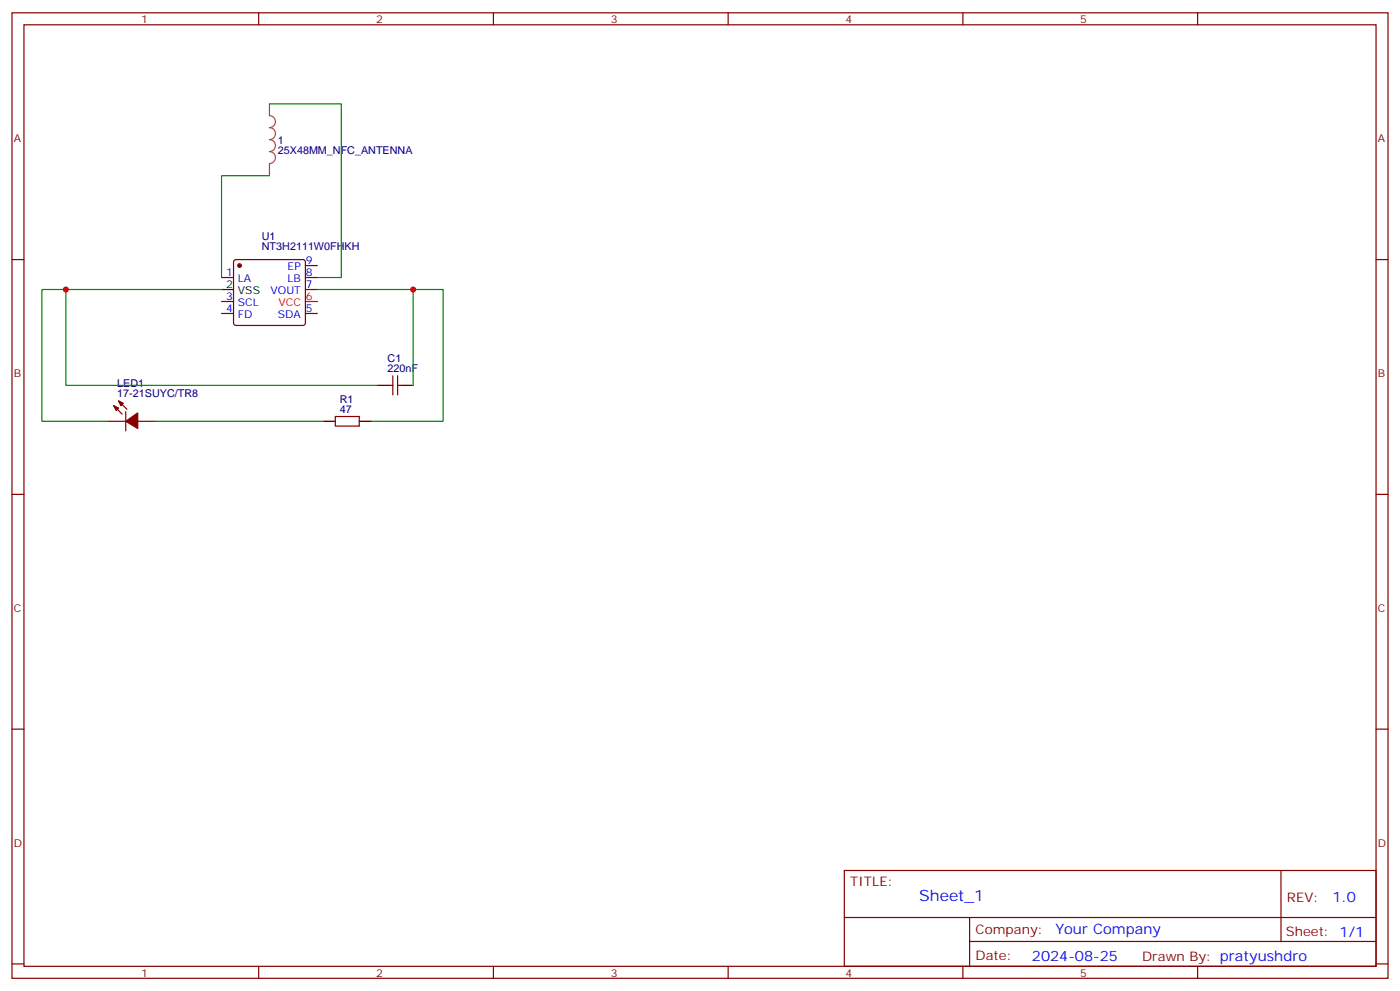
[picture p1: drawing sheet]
<svg xmlns="http://www.w3.org/2000/svg" width="412mm" height="292mm" viewBox="0 0 412 292" stroke-linecap="round" stroke-linejoin="round" font-family="sans-serif">
<g fill="none" stroke="#870000" stroke-width=".35">
<path d="M3.5 3.8h405.4v284.3h-405.4zM7.1 7.3h398.2v277.3h-398.2zM76.2 3.8v3.5M145.3 3.8v3.5M214.5 3.8v3.5M283.6 3.8v3.5M352.8 3.8v3.5M3.5 76.4h3.6M69 76.7l.5-.3h19.8l.5 .3 .2 .5v17.9l-.3 .5-.4 .2h-19.8l-.5-.2-.2-.5v-17.9zM90 78.2h3.5M405.3 76.4h3.6M65.3 81.7h3.5"/>
<path d="M65.3 92.3h3.5M65.3 88.8h3.5M90 81.7h3.5M90 85.3h3.5M90 92.3h3.5M33.5 119.5l2.5 2.5M34.9 118.1l2.5 2.4M114.7 113.5h1M115.7 110.7v5.6M117.1 110.7v5.6M117.1 113.5h1.1M31.7 124.1h5.3"/>
<path d="M37 121.2v5.7M40.6 124.1h5.3M98.8 122.7h7v2.8h-7zM3.5 145.6h3.6M405.3 145.6h3.6M3.5 214.7h3.6M405.3 214.7h3.6M248.7 256.4h156.6v28.2h-156.6zM377.3 256.4v20.9M248.7 270.2h156.5M285.6 277.3h119.6M285.6 270.2v14.1"/>
<path d="M3.5 283.9h3.6M76.2 284.6v3.5M145.3 284.6v3.5M214.5 284.6v3.5M283.6 284.6v3.5M352.8 284.6v3.5M405.3 283.9h3.6"/>
</g>
<path d="M90 88.8h3.5" fill="none" stroke="#f00" stroke-width=".35"/>
<path d="M65.3 85.3h3.5M111.1 113.5h3.6M118.2 113.5h3.5M95.2 124.1h3.6M105.8 124.1h3.6" fill="none" stroke="#000" stroke-width=".35"/>
<g fill="#870000" stroke="#870000" stroke-width=".35">
<path d="M33.5 119.5l1.4 .7-.7 .7z"/>
<path d="M34.9 118.1l1.4 .7-.7 .7z"/>
<path d="M37 124.1l3.6-2.5v4.6z"/>
<circle cx="70.6" cy="78.2" r=".53"/>
</g>
<path d="M79.4 30.6v3.5a1.76 1.76 0 0 1 1.7 1.7 1.76 1.76 0 0 1-1.7 1.8 1.76 1.76 0 0 1 1.7 1.7 1.76 1.76 0 0 1-1.7 1.8 1.76 1.76 0 0 1 1.7 1.8 1.76 1.76 0 0 1-1.7 1.7 1.76 1.76 0 0 1 1.7 1.8 1.76 1.76 0 0 1-1.7 1.8M79.4 48.3v3.5" fill="none" stroke="#a64a4a" stroke-width=".35"/>
<path d="M79.4 30.6h21.1v51.1h-7M79.4 51.8h-14.1v29.9M19.4 85.3h-7.1v38.8h19.4M65.3 85.3h-45.9v28.2h91.7M93.5 85.3h28.2v28.2M121.7 85.3h8.8v38.8h-21.1M45.9 124.1h49.3" fill="none" stroke="#008700" stroke-width=".35"/>
<g fill="#c00">
<circle cx="19.4" cy="85.3" r=".88"/>
<circle cx="121.7" cy="85.3" r=".88"/>
</g>
<text font-size="4.6" fill="#00f" x="270.8" y="265.4">Sheet_1</text>
<g font-size="4.2" fill="#00f">
<text x="392.5" y="265.6">1.0</text>
<text x="310.9" y="275.2">Your Company</text>
<text x="304" y="283">2024-08-25</text>
</g>
<g font-size="3.9" fill="#800">
<text x="250.5" y="260.9">TITLE:</text>
<text x="379.1" y="265.6">REV:</text>
<text x="287.4" y="275.1">Company:</text>
<text x="378.7" y="275.8">Sheet: 1/1</text>
<text x="287.4" y="282.8">Date:</text>
<text x="336.4" y="282.9">Drawn By: pratyushdro</text>
</g>
<g font-size="3.2" fill="#800">
<text x="41.6" y="6.8">1</text>
<text x="110.8" y="6.8">2</text>
<text x="179.9" y="6.8">3</text>
<text x="249.1" y="6.8">4</text>
<text x="318.2" y="6.8">5</text>
<text x="4.1" y="41.9">A</text>
<text x="405.9" y="41.9">A</text>
<text x="4.1" y="111">B</text>
<text x="405.9" y="111">B</text>
<text x="4.1" y="180.2">C</text>
<text x="405.9" y="180.2">C</text>
<text x="4.1" y="249.3">D</text>
<text x="405.9" y="249.3">D</text>
<text x="41.6" y="287.6">1</text>
<text x="110.8" y="287.6">2</text>
<text x="179.9" y="287.6">3</text>
<text x="249.1" y="287.6">4</text>
<text x="318.2" y="287.6">5</text>
</g>
<g font-size="3.2" fill="#000080">
<text x="81.8" y="45.5">25X48MM_NFC_ANTENNA</text>
<text x="81.8" y="42.5">1</text>
<text x="77.1" y="70.7">U1</text>
<text x="77.1" y="73.7">NT3H2111W0FHKH</text>
<text x="114.2" y="106.6">C1</text>
<text x="114.2" y="109.6">220nF</text>
<text x="34.6" y="117">17-21SUYC/TR8</text>
<text x="34.6" y="114">LED1</text>
<text x="100.1" y="118.6">R1</text>
<text x="100.1" y="121.6">47</text>
</g>
<g font-size="3.2" fill="#00f">
<text x="90.1" y="77.9">9</text>
<text x="66.6" y="81.4">1</text>
<text x="70.1" y="83.1">LA</text>
<text x="84.7" y="83.1">LB</text>
<text x="84.7" y="79.6">EP</text>
<text x="90.1" y="81.4">8</text>
<text x="66.6" y="88.4">3</text>
<text x="79.7" y="86.7">VOUT</text>
<text x="90.1" y="84.9">7</text>
<text x="66.6" y="92">4</text>
<text x="70.1" y="93.7">FD</text>
<text x="70.1" y="90.2">SCL</text>
<text x="81.9" y="93.7">SDA</text>
<text x="90.1" y="92">5</text>
</g>
<g font-size="3.2">
<text x="66.6" y="84.9">2</text>
<text x="70.1" y="86.7">VSS</text>
</g>
<g font-size="3.2" fill="#f00">
<text x="90.1" y="88.4">6</text>
<text x="82.1" y="90.2">VCC</text>
</g>
</svg>
